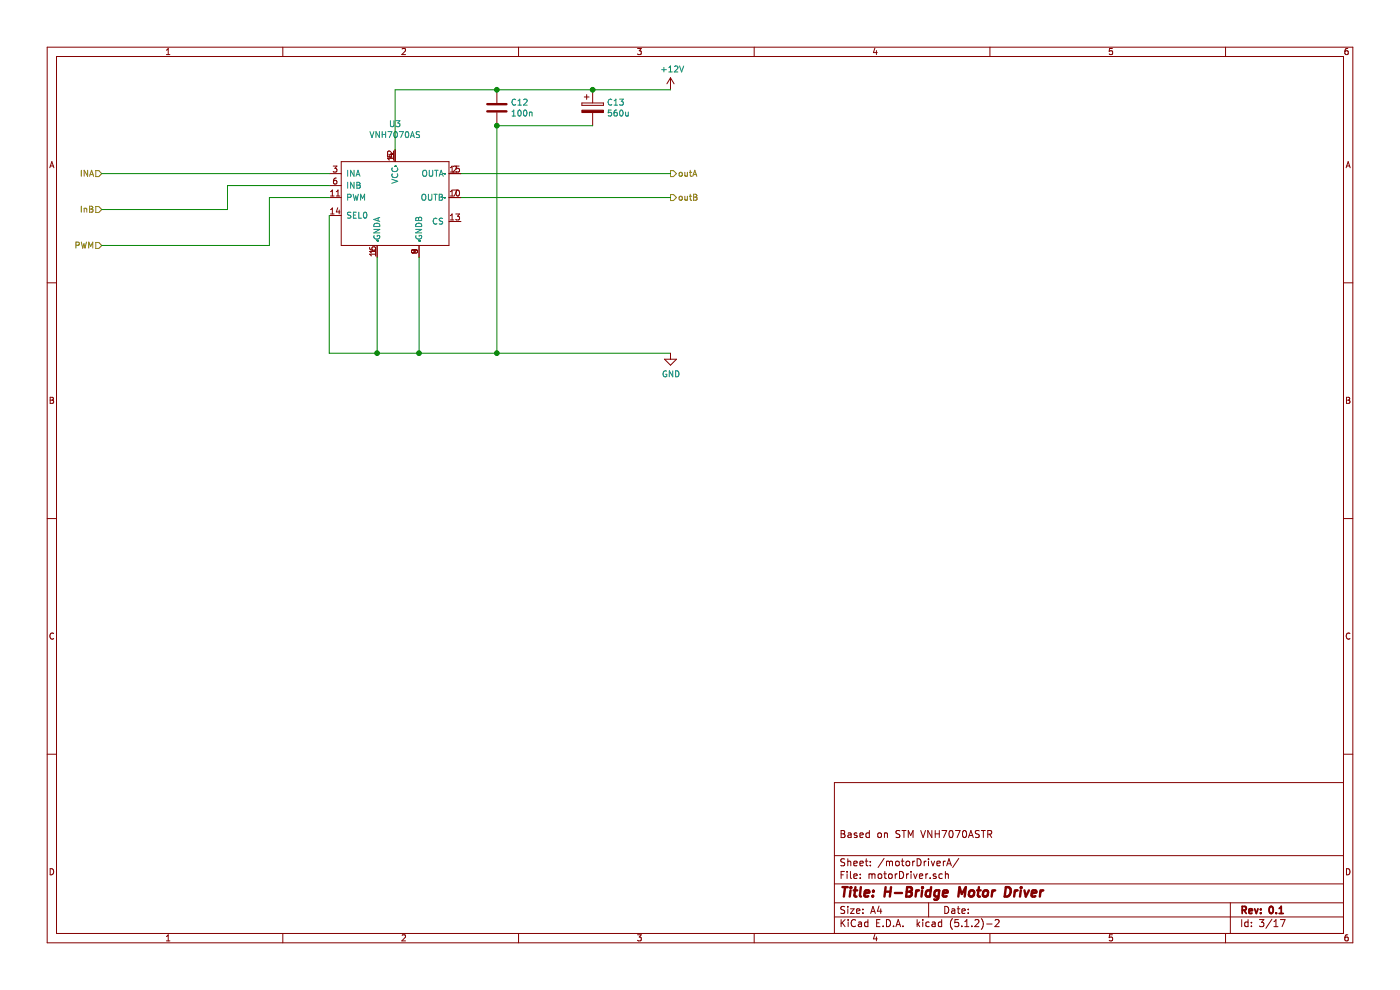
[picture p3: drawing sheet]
EESchema Schematic File Version 4
LIBS:mainPCB-cache
EELAYER 29 0
EELAYER END
$Descr A4 11693 8268
encoding utf-8
Sheet 3 17
Title "H-Bridge Motor Driver"
Date ""
Rev "0.1"
Comp ""
Comment1 "Based on STM VNH7070ASTR"
Comment2 ""
Comment3 ""
Comment4 ""
$EndDescr
Text HLabel 5600 1450 2    50   Output ~ 0
outA
Text HLabel 5600 1650 2    50   Output ~ 0
outB
Text HLabel 850  1450 0    50   Input ~ 0
INA
Text HLabel 850  1750 0    50   Input ~ 0
InB
Text HLabel 850  2050 0    50   Input ~ 0
PWM
$Comp
L mainPCB-rescue:VNH7070AS-Driver_Motor_own U3
U 1 1
P 3300 1350
AR Path="/5C443F4F/5C445805" Ref="U3"  Part="1" 
AR Path="/5C443F5E/5C445805" Ref="U?"  Part="1" 
AR Path="/5C9CCBB2/5C445805" Ref="U5"  Part="1" 
AR Path="/5C9DA548/5C445805" Ref="U?"  Part="1" 
AR Path="/5C9DA551/5C445805" Ref="U9"  Part="1" 
F 0 "U9" H 3300 1666 50  0000 C CNN
F 1 "VNH7070AS" H 3300 1575 50  0000 C CNN
F 2 "Package_SO:SOIC-16_3.9x9.9mm_P1.27mm" H 3250 1400 50  0001 C CNN
F 3 "" H 3250 1400 50  0001 C CNN
	1    3300 1350
	1    0    0    -1  
$EndComp
Wire Wire Line
	3300 750  3300 1250
Wire Wire Line
	3850 1450 5600 1450
Wire Wire Line
	2750 2950 2750 1800
Wire Wire Line
	3150 2150 3150 2950
Connection ~ 3150 2950
Wire Wire Line
	3150 2950 2750 2950
Wire Wire Line
	3500 2150 3500 2950
Wire Wire Line
	3150 2950 3500 2950
Connection ~ 3500 2950
Wire Wire Line
	3500 2950 4150 2950
$Comp
L Device:C C12
U 1 1
P 4150 900
AR Path="/5C443F4F/5C44655B" Ref="C12"  Part="1" 
AR Path="/5C443F5E/5C44655B" Ref="C?"  Part="1" 
AR Path="/5C9CCBB2/5C44655B" Ref="C21"  Part="1" 
AR Path="/5C9DA548/5C44655B" Ref="C?"  Part="1" 
AR Path="/5C9DA551/5C44655B" Ref="C32"  Part="1" 
F 0 "C32" H 4265 946 50  0000 L CNN
F 1 "100n" H 4265 855 50  0000 L CNN
F 2 "Capacitor_SMD:C_0805_2012Metric" H 4188 750 50  0001 C CNN
F 3 "~" H 4150 900 50  0001 C CNN
	1    4150 900 
	1    0    0    -1  
$EndComp
Connection ~ 4150 750 
Wire Wire Line
	4150 750  3300 750 
Wire Wire Line
	4150 1050 4150 2950
Connection ~ 4150 2950
Wire Wire Line
	4150 2950 5600 2950
Wire Wire Line
	3850 1650 5600 1650
Wire Wire Line
	1900 1750 1900 1550
Wire Wire Line
	1900 1550 2750 1550
Wire Wire Line
	2250 2050 2250 1650
Wire Wire Line
	2250 1650 2750 1650
Wire Wire Line
	4150 750  4950 750 
$Comp
L power:GND #PWR?
U 1 1
P 5600 2950
AR Path="/5C443F5E/5C60F6E8" Ref="#PWR?"  Part="1" 
AR Path="/5C443F4F/5C60F6E8" Ref="#PWR047"  Part="1" 
AR Path="/5C9CCBB2/5C60F6E8" Ref="#PWR049"  Part="1" 
AR Path="/5C9DA548/5C60F6E8" Ref="#PWR?"  Part="1" 
AR Path="/5C9DA551/5C60F6E8" Ref="#PWR051"  Part="1" 
F 0 "#PWR051" H 5600 2700 50  0001 C CNN
F 1 "GND" H 5605 2777 50  0000 C CNN
F 2 "" H 5600 2950 50  0001 C CNN
F 3 "" H 5600 2950 50  0001 C CNN
	1    5600 2950
	1    0    0    -1  
$EndComp
$Comp
L power:+12V #PWR?
U 1 1
P 5600 750
AR Path="/5C443F5E/5C60F720" Ref="#PWR?"  Part="1" 
AR Path="/5C443F4F/5C60F720" Ref="#PWR046"  Part="1" 
AR Path="/5C9CCBB2/5C60F720" Ref="#PWR048"  Part="1" 
AR Path="/5C9DA548/5C60F720" Ref="#PWR?"  Part="1" 
AR Path="/5C9DA551/5C60F720" Ref="#PWR050"  Part="1" 
F 0 "#PWR050" H 5600 600 50  0001 C CNN
F 1 "+12V" H 5615 923 50  0000 C CNN
F 2 "" H 5600 750 50  0001 C CNN
F 3 "" H 5600 750 50  0001 C CNN
	1    5600 750 
	1    0    0    -1  
$EndComp
Wire Wire Line
	850  1450 2750 1450
Wire Wire Line
	850  1750 1900 1750
Wire Wire Line
	850  2050 2250 2050
$Comp
L Device:CP C13
U 1 1
P 4950 900
AR Path="/5C443F4F/5C9C254B" Ref="C13"  Part="1" 
AR Path="/5C9CCBB2/5C9C254B" Ref="C22"  Part="1" 
AR Path="/5C9DA548/5C9C254B" Ref="C?"  Part="1" 
AR Path="/5C9DA551/5C9C254B" Ref="C33"  Part="1" 
F 0 "C33" H 5068 946 50  0000 L CNN
F 1 "560u" H 5068 855 50  0000 L CNN
F 2 "Capacitor_SMD:CP_Elec_10x10.5" H 4988 750 50  0001 C CNN
F 3 "~" H 4950 900 50  0001 C CNN
	1    4950 900 
	1    0    0    -1  
$EndComp
Connection ~ 4950 750 
Wire Wire Line
	4950 750  5600 750 
Wire Wire Line
	4950 1050 4150 1050
Connection ~ 4150 1050
$EndSCHEMATC
